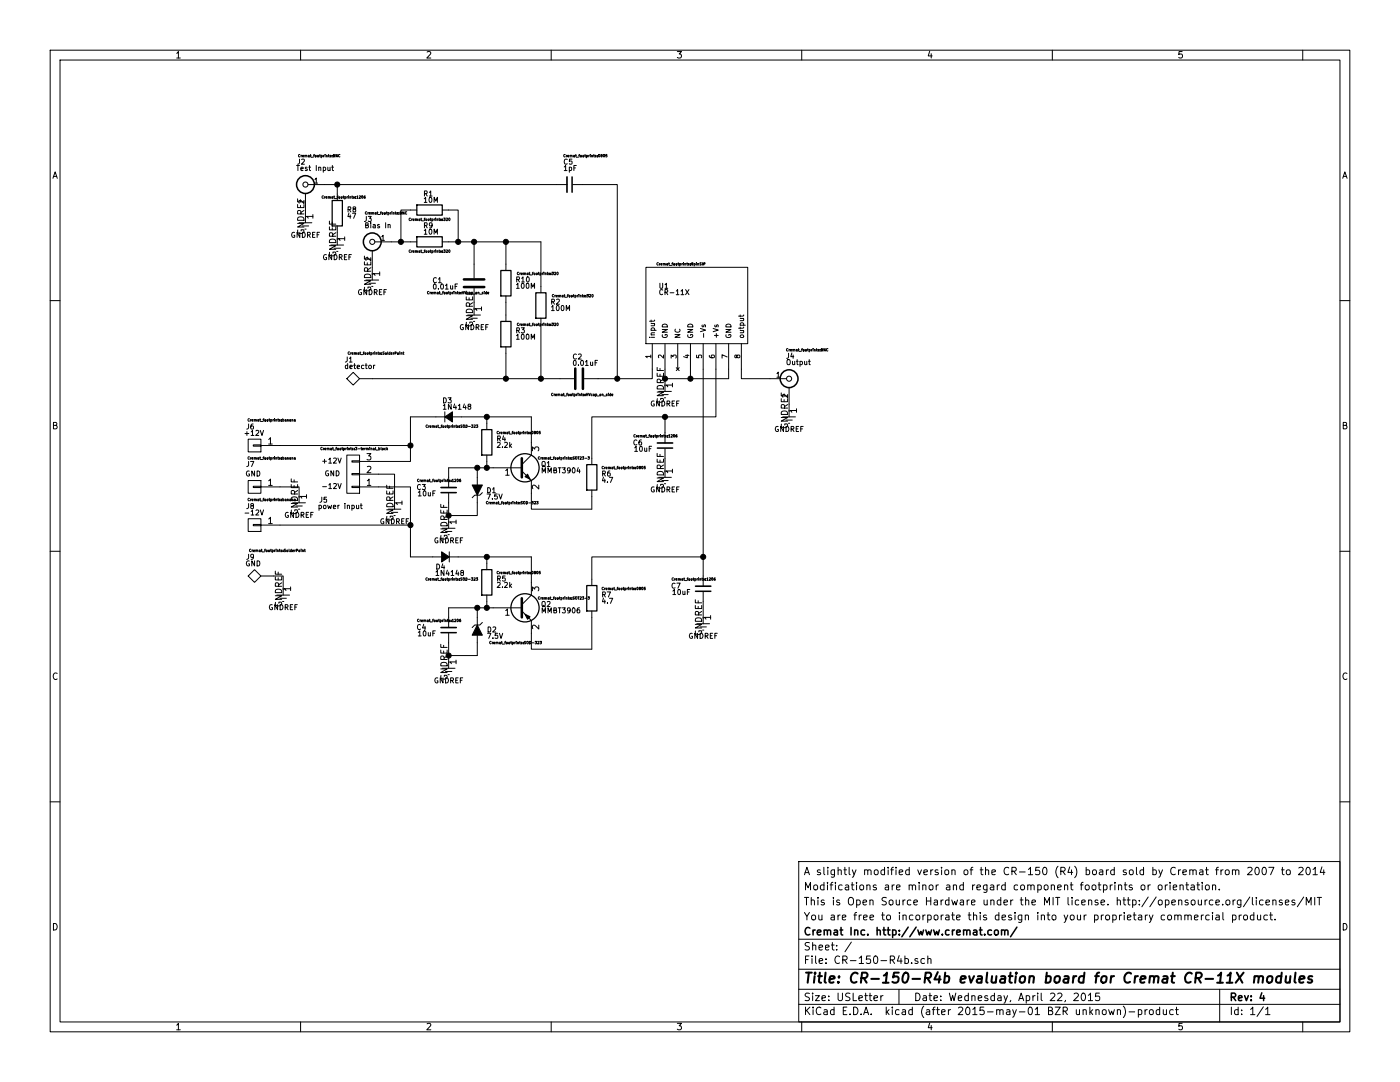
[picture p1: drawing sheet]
EESchema Schematic File Version 2
LIBS:Cremat
LIBS:power
LIBS:device
LIBS:transistors
LIBS:conn
LIBS:linear
LIBS:regul
LIBS:74xx
LIBS:cmos4000
LIBS:adc-dac
LIBS:memory
LIBS:xilinx
LIBS:special
LIBS:microcontrollers
LIBS:dsp
LIBS:microchip
LIBS:analog_switches
LIBS:motorola
LIBS:texas
LIBS:intel
LIBS:audio
LIBS:interface
LIBS:digital-audio
LIBS:philips
LIBS:display
LIBS:cypress
LIBS:siliconi
LIBS:opto
LIBS:atmel
LIBS:contrib
LIBS:valves
LIBS:CR-150-R4b-cache
EELAYER 25 0
EELAYER END
$Descr USLetter 11000 8500
encoding utf-8
Sheet 1 1
Title "CR-150-R4b evaluation board for Cremat CR-11X modules"
Date "Wednesday, April 22, 2015"
Rev "4"
Comp "Cremat Inc. http://www.cremat.com/"
Comment1 "You are free to incorporate this design into your proprietary commercial product."
Comment2 "This is Open Source Hardware under the MIT license. http://opensource.org/licenses/MIT"
Comment3 "Modifications are minor and regard component footprints or orientation."
Comment4 "A slightly modified version of the CR-150 (R4) board sold by Cremat from 2007 to 2014"
$EndDescr
$Comp
L GNDREF #PWR01
U 1 1
P 3525 4100
F 0 "#PWR01" H 3525 3850 50  0001 C CNN
F 1 "GNDREF" H 3525 3950 40  0000 C CNN
F 2 "" H 3525 4100 60  0000 C CNN
F 3 "" H 3525 4100 60  0000 C CNN
	1    3525 4100
	1    0    0    -1  
$EndComp
Wire Wire Line
	4175 3275 4175 3475
Wire Wire Line
	3625 3275 4175 3275
Wire Wire Line
	3825 3325 3825 3275
Connection ~ 3825 3275
Wire Wire Line
	3825 3675 3825 3625
Wire Wire Line
	3525 3675 3875 3675
Wire Wire Line
	4175 3875 4175 4000
Wire Wire Line
	4175 4000 4650 4000
Wire Wire Line
	3525 3750 3525 3675
Connection ~ 3825 3675
Wire Wire Line
	3750 3750 3750 3675
Connection ~ 3750 3675
Wire Wire Line
	3525 3950 3525 4100
Wire Wire Line
	3525 4050 3750 4050
Wire Wire Line
	3750 4050 3750 3950
$Comp
L CR-11X U1
U 1 1
P 5675 3100
F 0 "U1" H 5175 3950 40  0000 L CNN
F 1 "CR-11X" H 5175 3900 40  0000 L CNN
F 2 "Cremat_footprints:8pinSIP" H 5350 4125 20  0000 C CNN
F 3 "" H 5175 3900 60  0000 C CNN
	1    5675 3100
	1    0    0    -1  
$EndComp
Connection ~ 3525 4050
$Comp
L Q_NPN_BEC Q1
U 1 1
P 4075 3675
F 0 "Q1" H 4250 3700 40  0000 L CNN
F 1 "MMBT3904" H 4250 3650 40  0000 L CNN
F 2 "Cremat_footprints:SOT23-3" H 4225 3750 20  0000 L CNN
F 3 "" H 4075 3675 60  0000 C CNN
	1    4075 3675
	1    0    0    -1  
$EndComp
$Comp
L R R4
U 1 1
P 3825 3475
F 0 "R4" H 3900 3500 40  0000 L CNN
F 1 "2.2k" H 3900 3450 40  0000 L CNN
F 2 "Cremat_footprints:0805" H 4075 3550 20  0000 C CNN
F 3 "" H 3825 3475 30  0000 C CNN
	1    3825 3475
	1    0    0    -1  
$EndComp
$Comp
L ZENERsmall D1
U 1 1
P 3750 3850
F 0 "D1" V 3750 3700 40  0000 L CNN
F 1 "7.5V" V 3700 3650 40  0000 L CNN
F 2 "Cremat_footprints:SOD-323" V 3650 3575 20  0000 C CNN
F 3 "" H 3750 3850 60  0000 C CNN
	1    3750 3850
	0    -1   -1   0   
$EndComp
$Comp
L GNDREF #PWR02
U 1 1
P 3525 5200
F 0 "#PWR02" H 3525 4950 50  0001 C CNN
F 1 "GNDREF" H 3525 5050 40  0000 C CNN
F 2 "" H 3525 5200 60  0000 C CNN
F 3 "" H 3525 5200 60  0000 C CNN
	1    3525 5200
	1    0    0    -1  
$EndComp
Wire Wire Line
	4175 4375 4175 4575
Wire Wire Line
	3600 4375 4175 4375
Wire Wire Line
	3825 4425 3825 4375
Connection ~ 3825 4375
Wire Wire Line
	3825 4775 3825 4725
Wire Wire Line
	3525 4775 3875 4775
Wire Wire Line
	4175 4975 4175 5100
Wire Wire Line
	4175 5100 4650 5100
Wire Wire Line
	3525 4850 3525 4775
Connection ~ 3825 4775
Connection ~ 3750 4775
Wire Wire Line
	3525 5050 3525 5200
Wire Wire Line
	3525 5150 3750 5150
Connection ~ 3525 5150
$Comp
L R R5
U 1 1
P 3825 4575
F 0 "R5" H 3900 4600 40  0000 L CNN
F 1 "2.2k" H 3900 4550 40  0000 L CNN
F 2 "Cremat_footprints:0805" H 4075 4650 20  0000 C CNN
F 3 "" H 3825 4575 30  0000 C CNN
	1    3825 4575
	1    0    0    -1  
$EndComp
$Comp
L ZENERsmall D2
U 1 1
P 3750 4950
F 0 "D2" V 3750 5025 40  0000 L CNN
F 1 "7.5V" V 3800 5025 40  0000 L CNN
F 2 "Cremat_footprints:SOD-323" V 3850 5250 20  0000 C CNN
F 3 "" H 3750 4950 60  0000 C CNN
	1    3750 4950
	0    1    1    0   
$EndComp
Wire Wire Line
	3750 5150 3750 5050
Wire Wire Line
	3750 4850 3750 4775
$Comp
L Q_PNP_BEC Q2
U 1 1
P 4075 4775
F 0 "Q2" H 4250 4800 40  0000 L CNN
F 1 "MMBT3906" H 4250 4750 40  0000 L CNN
F 2 "Cremat_footprints:SOT23-3" H 4225 4850 20  0000 L CNN
F 3 "" H 4075 4775 60  0000 C CNN
	1    4075 4775
	1    0    0    -1  
$EndComp
$Comp
L CONN_01X03 J5
U 1 1
P 2775 3725
F 0 "J5" H 2975 3925 40  0000 L CNN
F 1 "power input" H 2700 3975 40  0000 L CNN
F 2 "Cremat_footprints:3-terminal_block" H 2500 3525 20  0000 L CNN
F 3 "" H 2775 3725 60  0000 C CNN
	1    2775 3725
	-1   0    0    1   
$EndComp
Text Label 2525 3650 0    40   ~ 0
+12V
Text Label 2525 3850 0    40   ~ 0
-12V
Text Label 2550 3750 0    40   ~ 0
GND
Wire Wire Line
	2975 3825 3225 3825
Wire Wire Line
	3225 3825 3225 4375
Wire Wire Line
	2975 3625 3225 3625
Wire Wire Line
	3225 3625 3225 3275
Wire Wire Line
	2975 3725 3100 3725
Wire Wire Line
	3100 3725 3100 3950
$Comp
L GNDREF #PWR03
U 1 1
P 3100 3950
F 0 "#PWR03" H 3100 3700 50  0001 C CNN
F 1 "GNDREF" H 3100 3800 40  0000 C CNN
F 2 "" H 3100 3950 60  0000 C CNN
F 3 "" H 3100 3950 60  0000 C CNN
	1    3100 3950
	1    0    0    -1  
$EndComp
$Comp
L GNDREF #PWR04
U 1 1
P 5525 4850
F 0 "#PWR04" H 5525 4600 50  0001 C CNN
F 1 "GNDREF" H 5525 4700 40  0000 C CNN
F 2 "" H 5525 4850 60  0000 C CNN
F 3 "" H 5525 4850 60  0000 C CNN
	1    5525 4850
	1    0    0    -1  
$EndComp
$Comp
L GNDREF #PWR05
U 1 1
P 5225 3700
F 0 "#PWR05" H 5225 3450 50  0001 C CNN
F 1 "GNDREF" H 5225 3550 40  0000 C CNN
F 2 "" H 5225 3700 60  0000 C CNN
F 3 "" H 5225 3700 60  0000 C CNN
	1    5225 3700
	1    0    0    -1  
$EndComp
$Comp
L R R6
U 1 1
P 4650 3750
F 0 "R6" H 4725 3775 40  0000 L CNN
F 1 "4.7" H 4725 3725 40  0000 L CNN
F 2 "Cremat_footprints:0805" H 4900 3825 20  0000 C CNN
F 3 "" H 4650 3750 30  0000 C CNN
	1    4650 3750
	1    0    0    -1  
$EndComp
$Comp
L R R7
U 1 1
P 4650 4700
F 0 "R7" H 4725 4725 40  0000 L CNN
F 1 "4.7" H 4725 4675 40  0000 L CNN
F 2 "Cremat_footprints:0805" H 4900 4775 20  0000 C CNN
F 3 "" H 4650 4700 30  0000 C CNN
	1    4650 4700
	1    0    0    -1  
$EndComp
Wire Wire Line
	4650 5100 4650 4850
Wire Wire Line
	4650 4000 4650 3900
Wire Wire Line
	4650 3600 4650 3275
Wire Wire Line
	4650 3275 5625 3275
Wire Wire Line
	5625 3275 5625 2900
Wire Wire Line
	4650 4550 4650 4375
Wire Wire Line
	4650 4375 5525 4375
Wire Wire Line
	5525 2900 5525 4525
Wire Wire Line
	5225 3275 5225 3400
Connection ~ 5225 3275
Wire Wire Line
	5225 3600 5225 3700
Connection ~ 5525 4375
Wire Wire Line
	5525 4725 5525 4850
$Comp
L GNDREF #PWR06
U 1 1
P 5225 3025
F 0 "#PWR06" H 5225 2775 50  0001 C CNN
F 1 "GNDREF" H 5225 2875 40  0000 C CNN
F 2 "" H 5225 3025 60  0000 C CNN
F 3 "" H 5225 3025 60  0000 C CNN
	1    5225 3025
	1    0    0    -1  
$EndComp
Wire Wire Line
	5225 2900 5225 3025
Wire Wire Line
	5725 2975 5725 2900
Wire Wire Line
	5225 2975 5725 2975
Connection ~ 5225 2975
Wire Wire Line
	5425 2900 5425 2975
Connection ~ 5425 2975
$Comp
L C C1
U 1 1
P 3725 2225
F 0 "C1" H 3975 2200 40  0000 L CNN
F 1 "0.01uF" H 3850 2250 40  0000 L CNN
F 2 "Cremat_footprints:HVcap_on_side" H 3850 2300 20  0000 C CNN
F 3 "" H 3725 2225 60  0000 C CNN
	1    3725 2225
	-1   0    0    1   
$EndComp
$Comp
L GNDREF #PWR07
U 1 1
P 3725 2425
F 0 "#PWR07" H 3725 2175 50  0001 C CNN
F 1 "GNDREF" H 3725 2275 40  0000 C CNN
F 2 "" H 3725 2425 60  0000 C CNN
F 3 "" H 3725 2425 60  0000 C CNN
	1    3725 2425
	1    0    0    -1  
$EndComp
Wire Wire Line
	3725 2375 3725 2425
$Comp
L C C2
U 1 1
P 4550 2975
F 0 "C2" V 4725 2950 40  0000 L CNN
F 1 "0.01uF" V 4675 2825 40  0000 L CNN
F 2 "Cremat_footprints:HVcap_on_side" V 4425 2950 20  0000 C CNN
F 3 "" H 4550 2975 60  0000 C CNN
	1    4550 2975
	0    -1   -1   0   
$EndComp
$Comp
L R R9
U 1 1
P 3375 1900
F 0 "R9" V 3250 1850 40  0000 L CNN
F 1 "10M" V 3300 1850 40  0000 L CNN
F 2 "Cremat_footprints:320" V 3450 1900 20  0000 C CNN
F 3 "" H 3375 1900 30  0000 C CNN
	1    3375 1900
	0    1    1    0   
$EndComp
$Comp
L R R10
U 1 1
P 3975 2225
F 0 "R10" H 4050 2250 40  0000 L CNN
F 1 "100M" H 4050 2200 40  0000 L CNN
F 2 "Cremat_footprints:320" H 4225 2300 20  0000 C CNN
F 3 "" H 3975 2225 30  0000 C CNN
	1    3975 2225
	1    0    0    -1  
$EndComp
$Comp
L R R3
U 1 1
P 3975 2625
F 0 "R3" H 4050 2650 40  0000 L CNN
F 1 "100M" H 4050 2600 40  0000 L CNN
F 2 "Cremat_footprints:320" H 4225 2700 20  0000 C CNN
F 3 "" H 3975 2625 30  0000 C CNN
	1    3975 2625
	1    0    0    -1  
$EndComp
Wire Wire Line
	3525 1900 4250 1900
Wire Wire Line
	3975 1900 3975 2075
Wire Wire Line
	3975 2375 3975 2475
Wire Wire Line
	3725 2075 3725 1900
Connection ~ 3725 1900
Wire Wire Line
	3975 2775 3975 2975
Wire Wire Line
	2925 2975 4400 2975
Wire Wire Line
	4700 2975 5125 2975
Wire Wire Line
	5125 2975 5125 2900
Wire Wire Line
	4575 1450 4850 1450
Wire Wire Line
	4850 1450 4850 2975
Connection ~ 4850 2975
$Comp
L BNC J4
U 1 1
P 6200 2975
F 0 "J4" H 6175 3150 40  0000 L CNN
F 1 "Output" H 6175 3100 40  0000 L CNN
F 2 "Cremat_footprints:BNC" H 6175 3200 20  0000 L CNN
F 3 "" H 6200 2975 60  0000 C CNN
	1    6200 2975
	1    0    0    -1  
$EndComp
$Comp
L GNDREF #PWR08
U 1 1
P 6200 3225
F 0 "#PWR08" H 6200 2975 50  0001 C CNN
F 1 "GNDREF" H 6200 3075 40  0000 C CNN
F 2 "" H 6200 3225 60  0000 C CNN
F 3 "" H 6200 3225 60  0000 C CNN
	1    6200 3225
	1    0    0    -1  
$EndComp
Wire Wire Line
	6200 3175 6200 3225
Wire Wire Line
	2550 1450 4375 1450
$Comp
L BNC J3
U 1 1
P 2925 1900
F 0 "J3" H 2925 2075 40  0000 L CNN
F 1 "Bias In" H 2775 2025 40  0000 L CNN
F 2 "Cremat_footprints:BNC" H 2650 2125 20  0000 L CNN
F 3 "" H 2925 1900 60  0000 C CNN
	1    2925 1900
	-1   0    0    -1  
$EndComp
$Comp
L GNDREF #PWR09
U 1 1
P 2925 2150
F 0 "#PWR09" H 2925 1900 50  0001 C CNN
F 1 "GNDREF" H 2925 2000 40  0000 C CNN
F 2 "" H 2925 2150 60  0000 C CNN
F 3 "" H 2925 2150 60  0000 C CNN
	1    2925 2150
	1    0    0    -1  
$EndComp
Wire Wire Line
	2925 2100 2925 2150
Wire Wire Line
	3075 1900 3225 1900
Wire Wire Line
	5825 2900 5825 2975
Wire Wire Line
	5825 2975 6050 2975
$Comp
L BNC J2
U 1 1
P 2400 1450
F 0 "J2" H 2400 1625 40  0000 L CNN
F 1 "Test Input" H 2175 1575 40  0000 L CNN
F 2 "Cremat_footprints:BNC" H 2125 1675 20  0000 L CNN
F 3 "" H 2400 1450 60  0000 C CNN
	1    2400 1450
	-1   0    0    -1  
$EndComp
$Comp
L GNDREF #PWR010
U 1 1
P 2400 1700
F 0 "#PWR010" H 2400 1450 50  0001 C CNN
F 1 "GNDREF" H 2400 1550 40  0000 C CNN
F 2 "" H 2400 1700 60  0000 C CNN
F 3 "" H 2400 1700 60  0000 C CNN
	1    2400 1700
	1    0    0    -1  
$EndComp
Wire Wire Line
	2400 1650 2400 1700
$Comp
L TST J1
U 1 1
P 2925 2975
F 0 "J1" V 3100 3125 40  0000 L BNN
F 1 "detector" V 3025 2950 40  0000 L CNN
F 2 "Cremat_footprints:SolderPoint" V 3125 2725 20  0000 L CNN
F 3 "" H 2925 2975 60  0000 C CNN
	1    2925 2975
	0    -1   -1   0   
$EndComp
Connection ~ 3975 2975
$Comp
L C_Small C5
U 1 1
P 4475 1450
F 0 "C5" V 4300 1400 40  0000 L CNN
F 1 "1pF" V 4350 1400 40  0000 L CNN
F 2 "Cremat_footprints:0805" V 4250 1400 20  0000 L CNN
F 3 "" H 4475 1450 60  0000 C CNN
	1    4475 1450
	0    1    1    0   
$EndComp
$Comp
L C_Small C3
U 1 1
P 3525 3850
F 0 "C3" H 3700 3825 40  0000 L CNN
F 1 "10uF" H 3625 3875 40  0000 L CNN
F 2 "Cremat_footprints:1206" H 3425 3775 20  0000 L CNN
F 3 "" H 3525 3850 60  0000 C CNN
	1    3525 3850
	-1   0    0    1   
$EndComp
$Comp
L C_Small C4
U 1 1
P 3525 4950
F 0 "C4" H 3700 4925 40  0000 L CNN
F 1 "10uF" H 3625 4975 40  0000 L CNN
F 2 "Cremat_footprints:1206" H 3425 4875 20  0000 L CNN
F 3 "" H 3525 4950 60  0000 C CNN
	1    3525 4950
	-1   0    0    1   
$EndComp
$Comp
L C_Small C6
U 1 1
P 5225 3500
F 0 "C6" H 5400 3475 40  0000 L CNN
F 1 "10uF" H 5325 3525 40  0000 L CNN
F 2 "Cremat_footprints:1206" H 5125 3425 20  0000 L CNN
F 3 "" H 5225 3500 60  0000 C CNN
	1    5225 3500
	-1   0    0    1   
$EndComp
$Comp
L C_Small C7
U 1 1
P 5525 4625
F 0 "C7" H 5700 4600 40  0000 L CNN
F 1 "10uF" H 5625 4650 40  0000 L CNN
F 2 "Cremat_footprints:1206" H 5425 4550 20  0000 L CNN
F 3 "" H 5525 4625 60  0000 C CNN
	1    5525 4625
	-1   0    0    1   
$EndComp
$Comp
L D_Small D3
U 1 1
P 3525 3275
F 0 "D3" H 3475 3400 40  0000 L CNN
F 1 "1N4148" H 3475 3350 40  0000 L CNN
F 2 "Cremat_footprints:SOD-323" H 3550 3200 20  0000 C CNN
F 3 "" V 3525 3275 60  0000 C CNN
	1    3525 3275
	1    0    0    -1  
$EndComp
Wire Wire Line
	3225 3275 3425 3275
$Comp
L D_Small D4
U 1 1
P 3500 4375
F 0 "D4" H 3500 4450 40  0000 L CNN
F 1 "1N4148" H 3350 4500 40  0000 L CNN
F 2 "Cremat_footprints:SOD-323" H 3450 4550 20  0000 C CNN
F 3 "" V 3500 4375 60  0000 C CNN
	1    3500 4375
	-1   0    0    1   
$EndComp
Wire Wire Line
	3225 4375 3400 4375
$Comp
L R R8
U 1 1
P 2650 1675
F 0 "R8" H 2725 1700 40  0000 L CNN
F 1 "47" H 2725 1650 40  0000 L CNN
F 2 "Cremat_footprints:1206" H 2700 1800 20  0000 C CNN
F 3 "" H 2650 1675 30  0000 C CNN
	1    2650 1675
	1    0    0    -1  
$EndComp
$Comp
L GNDREF #PWR011
U 1 1
P 2650 1875
F 0 "#PWR011" H 2650 1625 50  0001 C CNN
F 1 "GNDREF" H 2650 1725 40  0000 C CNN
F 2 "" H 2650 1875 60  0000 C CNN
F 3 "" H 2650 1875 60  0000 C CNN
	1    2650 1875
	1    0    0    -1  
$EndComp
Wire Wire Line
	2650 1525 2650 1450
Connection ~ 2650 1450
Wire Wire Line
	2650 1825 2650 1875
$Comp
L R R2
U 1 1
P 4250 2400
F 0 "R2" H 4325 2425 40  0000 L CNN
F 1 "100M" H 4325 2375 40  0000 L CNN
F 2 "Cremat_footprints:320" H 4500 2475 20  0000 C CNN
F 3 "" H 4250 2400 30  0000 C CNN
	1    4250 2400
	1    0    0    -1  
$EndComp
Wire Wire Line
	4250 1900 4250 2250
Connection ~ 3975 1900
Wire Wire Line
	4250 2550 4250 2975
Connection ~ 4250 2975
$Comp
L R R1
U 1 1
P 3375 1650
F 0 "R1" V 3250 1600 40  0000 L CNN
F 1 "10M" V 3300 1600 40  0000 L CNN
F 2 "Cremat_footprints:320" V 3450 1650 20  0000 C CNN
F 3 "" H 3375 1650 30  0000 C CNN
	1    3375 1650
	0    1    1    0   
$EndComp
Wire Wire Line
	3225 1650 3150 1650
Wire Wire Line
	3150 1650 3150 1900
Connection ~ 3150 1900
Wire Wire Line
	3525 1650 3600 1650
Wire Wire Line
	3600 1650 3600 1900
Connection ~ 3600 1900
$Comp
L CONN_01X01 J6
U 1 1
P 2000 3500
F 0 "J6" H 2000 3350 40  0000 L CNN
F 1 "+12V" H 1925 3400 40  0000 L CNN
F 2 "Cremat_footprints:banana" H 1675 3300 20  0000 L CNN
F 3 "" H 2000 3500 60  0000 C CNN
	1    2000 3500
	-1   0    0    1   
$EndComp
$Comp
L CONN_01X01 J7
U 1 1
P 2000 3825
F 0 "J7" H 2000 4000 40  0000 L CNN
F 1 "GND" H 1950 3925 40  0000 L CNN
F 2 "Cremat_footprints:banana" H 1675 4050 20  0000 L CNN
F 3 "" H 2000 3825 60  0000 C CNN
	1    2000 3825
	-1   0    0    -1  
$EndComp
$Comp
L CONN_01X01 J8
U 1 1
P 2000 4125
F 0 "J8" H 2000 3975 40  0000 L CNN
F 1 "-12V" H 1925 4025 40  0000 L CNN
F 2 "Cremat_footprints:banana" H 1675 3925 20  0000 L CNN
F 3 "" H 2000 4125 60  0000 C CNN
	1    2000 4125
	-1   0    0    1   
$EndComp
$Comp
L GNDREF #PWR?
U 1 1
P 2350 3900
F 0 "#PWR?" H 2350 3650 50  0001 C CNN
F 1 "GNDREF" H 2350 3750 40  0000 C CNN
F 2 "" H 2350 3900 60  0000 C CNN
F 3 "" H 2350 3900 60  0000 C CNN
	1    2350 3900
	1    0    0    -1  
$EndComp
Wire Wire Line
	2200 3500 3225 3500
Connection ~ 3225 3500
Wire Wire Line
	2200 4125 3225 4125
Connection ~ 3225 4125
Wire Wire Line
	2200 3825 2350 3825
Wire Wire Line
	2350 3825 2350 3900
$Comp
L TST J9
U 1 1
P 2150 4525
F 0 "J9" V 2325 4675 40  0000 L BNN
F 1 "GND" V 2250 4625 40  0000 L CNN
F 2 "Cremat_footprints:SolderPoint" V 2350 4275 20  0000 L CNN
F 3 "" H 2150 4525 60  0000 C CNN
	1    2150 4525
	0    -1   -1   0   
$EndComp
$Comp
L GNDREF #PWR?
U 1 1
P 2225 4625
F 0 "#PWR?" H 2225 4375 50  0001 C CNN
F 1 "GNDREF" H 2225 4475 40  0000 C CNN
F 2 "" H 2225 4625 60  0000 C CNN
F 3 "" H 2225 4625 60  0000 C CNN
	1    2225 4625
	1    0    0    -1  
$EndComp
Wire Wire Line
	2150 4525 2225 4525
Wire Wire Line
	2225 4525 2225 4625
$EndSCHEMATC
